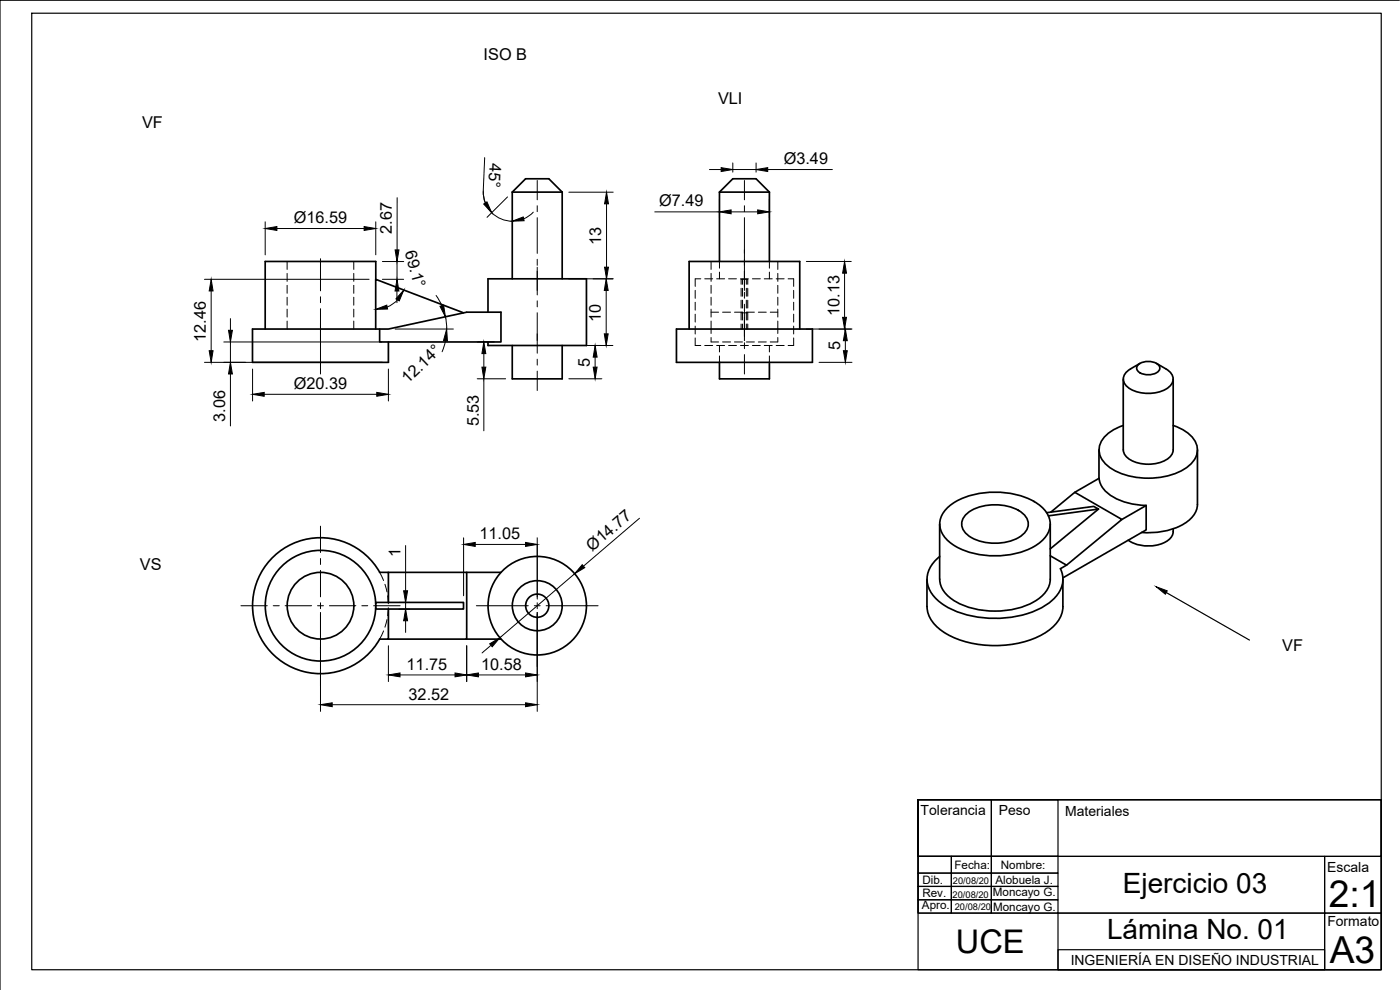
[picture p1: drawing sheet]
<svg xmlns="http://www.w3.org/2000/svg" width="420mm" height="297mm" viewBox="0 0 420 297" stroke-linecap="round" stroke-linejoin="round" font-family="sans-serif">
<!-- layer: Visible -->
<g fill="none" stroke="#000" stroke-width=".51">
<path d="M153.7 57.6h15M153.7 57.6l4-4h7l4 4M153.7 57.6v26.1M168.7 57.6v26.1M215.9 57.6h15M215.9 57.6l4-4h7l4 4M215.9 57.6v20.9M230.9 57.6v20.9M112.8 83.8v-5.3h-33.2v20.2M113.9 98.7v3.9h36.4v-8.9h-10.2l-23.5 5h-40.8v10h40.8v-6.1M139.1 93.9l-26.3-10.1v14.9M146.5 93.7v-10h29.5v20h-29.5v-1.1"/>
<path d="M203 98.7h40.8v10h-40.8zM206.8 98.7v-20.2h33.2v20.2M153.7 103.7v10h15v-10M215.9 108.7v5h15v-5M337.1 113.7v21.3a5.4 5.4 0 0 0 5.1 4.1 9.5 9.5 0 0 0 9.5-2.8l.4-1.3v-21.3M341.6 109.4a4.8 4.8 0 0 1 6.3 .4 1.71 1.71 0 0 1-1.5 2.3 4.7 4.7 0 0 1-5.1-1 1.3 1.3 0 0 1 .3-1.7zM342.1 109a9.4 9.4 0 0 0-4.6 3.4 3.1 3.1 0 0 0 1.8 4.4 11 11 0 0 0 12-1.1 3.1 3.1 0 0 0-1.4-5l-2.8-1.7M329.8 135v8.5M337.1 127.7a10.3 10.3 0 0 0-7 5.8 6.2 6.2 0 0 0 2.9 6.8 22.4 22.4 0 0 0 23.2 0 5.8 5.8 0 0 0 1.4-9.3 13 13 0 0 0-5.5-3.3M359.4 135v16.3a7.8 7.8 0 0 1-5.1 6.4 22.7 22.7 0 0 1-11.7 2.1M282 157.2v16.6M284.5 152.2a23.4 23.4 0 0 1 18.8-4.1 16.3 16.3 0 0 1 11 6 6.2 6.2 0 0 1-1.6 8.2 23.4 23.4 0 0 1-18.8 4.1 16.3 16.3 0 0 1-11-6.1 6.2 6.2 0 0 1 1.6-8.1z"/>
<path d="M289.8 154.5a14 14 0 0 1 12.6-2.6 7.2 7.2 0 0 1 6.2 4.9 5.1 5.1 0 0 1-3.9 5 15.3 15.3 0 0 1-14.1-1.1 3.9 3.9 0 0 1-.8-6.2zM314.1 153.8l14.2-1.9 1.4 .8-15.1 2.1M315.2 157.2v16.6M315.3 153.7l7.3-6 14.1 8.2-16.6 13.7M329.7 152.7l-14.5 12M329.8 143.5l-7.2 4.2M329.9 143.5a8.3 8.3 0 0 0 5.4 6.3l4 1.3 4.7 .6M344 151.7v7.3l-25 14.4M344 151.7l-7.3 4.2M352.1 158.7a4.1 4.1 0 0 1-3.3 4.4 11.5 11.5 0 0 1-10.2-1M116.6 171.7h23.5v20.1h-23.5M140.1 171.7h10.2"/>
<path d="M278.2 173.8v8.2a10.2 10.2 0 0 0 6 8.3 32 32 0 0 0 28.8 0 10.2 10.2 0 0 0 6-8.3M282 173.8a8.6 8.6 0 0 0 5.5 7.1 25.9 25.9 0 0 0 23.4-.7 8.1 8.1 0 0 0 4.3-6.4M315.2 166.8l4.9 2.8-1.9 1a7.8 7.8 0 0 1-2.6 9.7 28.4 28.4 0 0 1-20.5 5.1 24 24 0 0 1-14.1-5.7 7.7 7.7 0 0 1-.1-11.8l1.1-.9M319 173.8v8.2M112.8 181.2v-.5h26.3v2h-26.3v-.4M116.6 180.7v-9h-2.7a20.4 20.4 0 0 0-30.8-5.6 20.4 20.4 0 0 0 .1 31.3 20.4 20.4 0 0 0 30.8-5.7l2.6 .1v-9.1M140.1 191.8h10.2"/>
<circle cx="96.2" cy="181.7" r="16.6"/>
<circle cx="96.2" cy="181.7" r="10"/>
<circle cx="161.2" cy="181.7" r="7.5"/>
<circle cx="161.2" cy="181.7" r="14.8"/>
<circle cx="161.2" cy="181.7" r="3.5"/>
</g>
<!-- layer: Hidden -->
<g fill="none" stroke="#000" stroke-width=".3">
<path d="M86.2 78.5v2.3M106.2 78.5v2.3M213.4 78.5v2.3M215.9 78.5v2M230.9 78.5v2M233.4 78.5v2.3M86.2 82v2.4M86.2 85.6v2.4M86.2 89.2v2.4M86.2 92.8v2.3M86.2 96.3v2.4M106.2 82v2.4"/>
<path d="M106.2 85.6v2.4M106.2 89.2v2.4M106.2 92.8v2.3M106.2 96.3v2.4M208.6 87.1v2.4M208.6 90.7v2.4M208.6 94.3v2.3M208.6 97.8v2.4M210.3 83.7h-1.7v2.2M211.5 83.7h2.4M213.4 93.7h2.3M213.4 82v2.4"/>
<path d="M213.4 85.6v2.4M213.4 89.2v2.4M213.4 92.8v2.3M213.4 96.3v3.8M215.1 83.7h2.4M215.9 81.6v2.1M216.9 93.7h2.3M218.7 83.7h2.3M220.4 93.7l2.4-.1v2.4M222.2 83.7h2.4M222.4 93.9h2M222.4 86.5v2.4"/>
<path d="M222.4 90.1v2.3M222.4 93.6v2.4M222.4 97.2v1.5M222.8 83.8h1.6v1.5M222.8 83.8h-.4v1.5M222.8 83.8v1.5M222.8 86.5v2.4M222.8 90.1v2.3M222.8 97.2v1.5M224 83.8v1.5M224 86.5v2.4M224 90.1v2.3"/>
<path d="M224 93.6v2.4M224 97.2v1.5M224 93.7h2.4M224.4 86.5v2.4M224.4 90.1v2.3M224.4 93.6v2.4M224.4 97.2v1.5M225.8 83.7h2.4M227.6 93.7h2.4M229.4 83.7h2.4M230.9 81.6v2.1M231.2 93.7h2.2"/>
<path d="M232.9 83.7h2.4M233.4 82v2.4M233.4 85.6v2.4M233.4 89.2v2.4M233.4 92.8v2.3M233.4 96.3v3.8M236.5 83.7h1.7v2.2M238.2 87.1v2.4M238.2 90.7v2.4M238.2 94.3v2.3M238.2 97.8v2.4M208.6 101.4v2.3h1.7"/>
<path d="M211.5 103.7h2.4M213.4 101.3v1.3h2.3M215.1 103.7h2.4M215.9 103.7v1.9M215.9 106.8v1.9M216.9 102.6h2.3M218.7 103.7h2.3M220.4 102.6h2.4M222.2 103.7h2.4M224 102.6h2.4M225.8 103.7h2.4M227.6 102.6h2.4"/>
<path d="M229.4 103.7h2.4M230.9 103.7v1.9M230.9 106.8v1.9M232.9 103.7h2.4M233.4 101.3v1.3h-2.2M238.2 101.4v2.3h-1.7M113.9 171.7l1.2 2.5M115.5 175.3l.6 2.3M116.3 178.8l.2 2.4M115.1 189.3l-1.2 2.5M116.1 185.9l-.6 2.3M116.5 182.3l-.2 2.4"/>
</g>
<!-- layer: Center Lines -->
<g fill="none" stroke="#000" stroke-width=".3">
<path d="M161.2 54.2v5.8M223.4 54.2v5.8M96.2 77.6v9.7M161.2 61.7v1.8M161.2 65.3v10.7M161.2 77.8v1.8M223.4 61.7v1.8M223.4 65.3v21.9M96.2 89v1.8M96.2 92.6v19.6M161.2 80.2v8.3M161.2 90.3v1.8"/>
<path d="M161.2 93.8v12.2M223.4 87.7v1.8M223.4 91.3v10.9M161.2 107.8v1.7M161.2 111.3v5.9M223.4 102.8v1.8M223.4 106.4v5.8M96.2 157.9v7.9M96.2 167.6v1.8M96.2 171.1v8M161.2 163.5v15.6M72.3 181.7h7.9"/>
<path d="M82 181.7h1.8M85.6 181.7h7.9M95.3 181.7h1.8M96.2 180.9v1.7M96.2 184.4v7.9M96.2 194.1v1.8M96.2 197.7v7.9M98.9 181.7h7.9M108.6 181.7h1.8M112.1 181.7h8M143 181.7h15.5M160.3 181.7h1.8"/>
<path d="M161.2 180.9v1.7M161.2 184.4v15.6M163.9 181.7h15.6"/>
</g>
<!-- layer: Dimensions -->
<g fill="none" stroke="#000" stroke-width=".3">
<path d="M119.2 59.3v15.7M145 57.4l.2 1.8 .5 1.7M145 57.3a8.7 8.7 0 0 0 8.7 9.1M145.5 47.3l-.5 10M152.3 59.1l-6.1 6.1M170.7 57.7h13.3M212.9 50.9h3.5M215.9 59.7v5.9M219.9 48.9v2.8M219.9 50.9h7M226.9 48.9v2.8M230.4 50.9h19.4"/>
<path d="M230.9 59.7v5.9M79.6 66.6v9.9M83.1 68.6h26.2M112.8 66.6v9.9M114.8 78.5h6.4M119.1 78.5v5.3M160.1 63.7l-1.4 1.1-1.5 .9M182 61.2v19M196.5 63.6h19.4M219.4 63.6h8M242 78.5h13.5M61.4 83.8h49.4"/>
<path d="M63.4 87.3v17.9M69.2 95.6v3.5M114.8 83.8h6.3M118.6 98.7h17.5M119.1 87.3v3.5M119.3 90l-1.4 1.2-1.7 .9M130.9 88.7l1.7 3M133.7 95l.4 3.7M170.7 83.7h13.3M181.9 87.2v13M242 98.7h13.7M253.5 82v13.2"/>
<path d="M61.4 108.7h53.2M67.2 102.6h47.4M69.2 102.6v6.1M69.2 112.2v15.6M75.8 110.7v9.6M79.3 118.3h33.8M116.6 110.7v9.6M133.7 102.2l-1 3.3M143.2 113.7h8.5M143.2 102.6h5.2M145.2 106.1v4.1M145.2 113.7v15.6"/>
<path d="M170.7 113.7h9.9M170.7 103.7h13.2M178.6 107.2v3M245.8 108.7h9.9M253.7 102.2v3M191.9 155.5l-16.8 14.4M121.7 163.7v13.6M139.1 161.4v17.4M142.6 163.4h15.1M161.2 161.4v18.4M172.4 172.2l-22.4 19.2M96.2 183.8v29.7"/>
<path d="M116.6 193.7v10.8M119.7 180.7h3.3M119.7 182.8h3.3M121.7 180.7v2.1M121.7 186.3v3.4M140.1 193.7v10.8M147.3 193.6l-2.6 2.3M161.2 183.8v29.7M99.7 211.4h58M120.1 202.5h16.5M143.6 202.5h14.1"/>
</g>
<g fill="#000" stroke="#000" stroke-width=".3">
<path d="M216.4 50.3l3.5 .6-3.5 .6zM226.9 50.9l3.5-.6v1.2zM79.6 68.6l3.5-.6v1.1zM109.3 68l3.5 .6-3.5 .5zM118.6 75h1.1l-.6 3.5zM145.2 61.2l.9-.6 1.5 3.2zM153.7 66.4l3.3-1.3 .3 1.1zM182 57.7l.6 3.5h-1.2zM215.9 63.6l3.5-.6v1.1zM227.4 63l3.5 .6-3.5 .5zM63.4 83.8l.5 3.5h-1.1zM68.6 99.1h1.1l-.5 3.5z"/>
<path d="M112.8 92.8l3.3-1.2 .2 1.1zM119.1 83.8l.6 3.5h-1.1zM121.2 87l-1.4 3.3-1-.6zM132 91.9l1.1-.4 .6 3.5zM181.9 83.7l.6 3.5h-1.1zM181.4 80.2h1.2l-.6 3.5zM253.5 78.5l.5 3.5h-1.1zM252.9 95.2h1.1l-.5 3.5zM62.8 105.2h1.1l-.5 3.5zM69.2 108.7l.5 3.5h-1.1zM75.8 118.3l3.5-.6v1.2zM113.1 117.7l3.5 .6-3.5 .6z"/>
<path d="M134 98.7l.3 3.6-1.2-.2zM145.2 102.6l.6 3.5h-1.2zM144.6 110.2h1.2l-.6 3.5zM178 110.2h1.2l-.6 3.5zM178.6 103.7l.6 3.5h-1.2zM181.4 100.2h1.1l-.6 3.5zM253.1 105.2h1.2l-.6 3.5zM253.7 98.7l.6 3.5h-1.2zM121.1 177.3h1.2l-.6 3.4zM139.1 163.4l3.5-.6v1.1zM157.7 162.8l3.5 .6-3.5 .5zM174.7 169.4l.8 .9-3.1 1.9z"/>
<path d="M121.7 182.8l.6 3.5h-1.2zM147 193.2l3-1.8-2.3 2.7zM96.2 211.4l3.5-.5v1.1zM116.6 202.5l3.5-.6v1.2zM136.6 201.9l3.5 .6-3.5 .6zM140.1 202.5l3.5-.6v1.2zM157.7 210.9l3.5 .5-3.5 .6zM157.7 201.9l3.5 .6-3.5 .6z"/>
</g>
<!-- layer: Sketch1 -->
<g fill="none" stroke="#000" stroke-width=".36">
<path d="M9.5 4h405v287h-405zM420 .1h-420v296.9M350 177.8l25 14.3M275.5 240v16.9h139v-16.9h-139h139v51h-139zM275.5 240h22v16.9h-22zM297.5 240h20v16.9h-20zM275.5 256.9h122v17.1h-122zM275.5 256.9h10v5.1h-10zM285.5 256.9h12v5.1h-12zM297.5 256.9h20v5.1h-20zM397.5 256.9h17v17.1h-17zM275.5 262h10v4h-10z"/>
<path d="M275.5 266h10v4h-10zM275.5 270h10v4h-10zM285.5 262h12v4h-12zM285.5 266h12v4h-12zM285.5 270h12v4h-12zM297.5 262h20v4h-20zM297.5 266h20v4h-20zM297.5 270h20v4h-20zM317.5 274h80v17h-80zM397.5 274h17v17h-17zM317.5 285h80v6h-80z"/>
</g>
<path d="M347 176.1l3.3 1.2-.6 1z" fill="#000" stroke="#000" stroke-width=".3"/>
<g font-size="11.2">
<text x="398.8" y="272">2:1</text>
<text x="399.1" y="289">A3</text>
</g>
<text font-size="9.8" x="286.9" y="285.9">UCE</text>
<g font-size="8.4">
<text x="337" y="267.9">Ejercicio 03</text>
<text x="332.2" y="281.7">Lámina No. 01</text>
</g>
<g font-size="4.9">
<text x="145.1" y="18">ISO B</text>
<text x="215.5" y="31.1">VLI</text>
<text x="42.7" y="38.4">VF</text>
<text x="147" y="48.8" transform="rotate(92 147 48.8)">45°</text>
<text x="235.2" y="49.2">Ø3.49</text>
<text x="197.8" y="61.9">Ø7.49</text>
<text x="88.2" y="66.9">Ø16.59</text>
<text x="117.6" y="70.1" transform="rotate(-90 117.6 70.1)">2.67</text>
<text x="121.5" y="75.6" transform="rotate(75 121.5 75.6)">69.1°</text>
<text x="180.5" y="73.5" transform="rotate(-90 180.5 73.5)">13</text>
<text x="251.9" y="94.9" transform="rotate(-90 251.9 94.9)">10.13</text>
<text x="180.4" y="96.5" transform="rotate(-90 180.4 96.5)">10</text>
<text x="61.8" y="102.5" transform="rotate(-90 61.8 102.5)">12.46</text>
<text x="252.1" y="105.1" transform="rotate(-90 252.1 105.1)">5</text>
<text x="177.1" y="110" transform="rotate(-90 177.1 110)">5</text>
<text x="88.2" y="116.7">Ø20.39</text>
<text x="122.4" y="115.3" transform="rotate(-44 122.4 115.3)">12.14°</text>
<text x="67.6" y="126.5" transform="rotate(-90 67.6 126.5)">3.06</text>
<text x="143.7" y="128" transform="rotate(-90 143.7 128)">5.53</text>
<text x="143.9" y="161.8">11.05</text>
<text x="120.2" y="167" transform="rotate(-90 120.2 167)">1</text>
<text x="177.7" y="165.5" transform="rotate(-41 177.7 165.5)">Ø14.77</text>
<text x="42" y="170.9">VS</text>
<text x="384.8" y="195.3">VF</text>
<text x="122" y="200.9">11.75</text>
<text x="144.4" y="200.9">10.58</text>
<text x="122.6" y="209.9">32.52</text>
</g>
<g font-size="4.2">
<text x="276.3" y="244.4">Tolerancia</text>
<text x="299.7" y="244.5">Peso</text>
<text x="319.7" y="244.8">Materiales</text>
<text x="398.3" y="261.7">Escala</text>
<text x="398.4" y="277.9">Formato</text>
<text x="321.3" y="289.5">INGENIERÍA EN DISEÑO INDUSTRIAL</text>
</g>
<g font-size="3.5">
<text x="286.4" y="260.8">Fecha:</text>
<text x="300.4" y="260.7">Nombre:</text>
<text x="276.8" y="269.2">Rev.</text>
<text x="276.8" y="265.2">Dib.</text>
<text x="298" y="268.9">Moncayo G.</text>
<text x="298.7" y="265.1">Alobuela J.</text>
<text x="276.7" y="272.6">Apro.</text>
<text x="298" y="273.5">Moncayo G.</text>
</g>
<g font-size="2.8">
<text x="285.9" y="269.3">20/08/20</text>
<text x="286" y="265.2">20/08/20</text>
<text x="286.6" y="273">20/08/20</text>
</g>
</svg>
